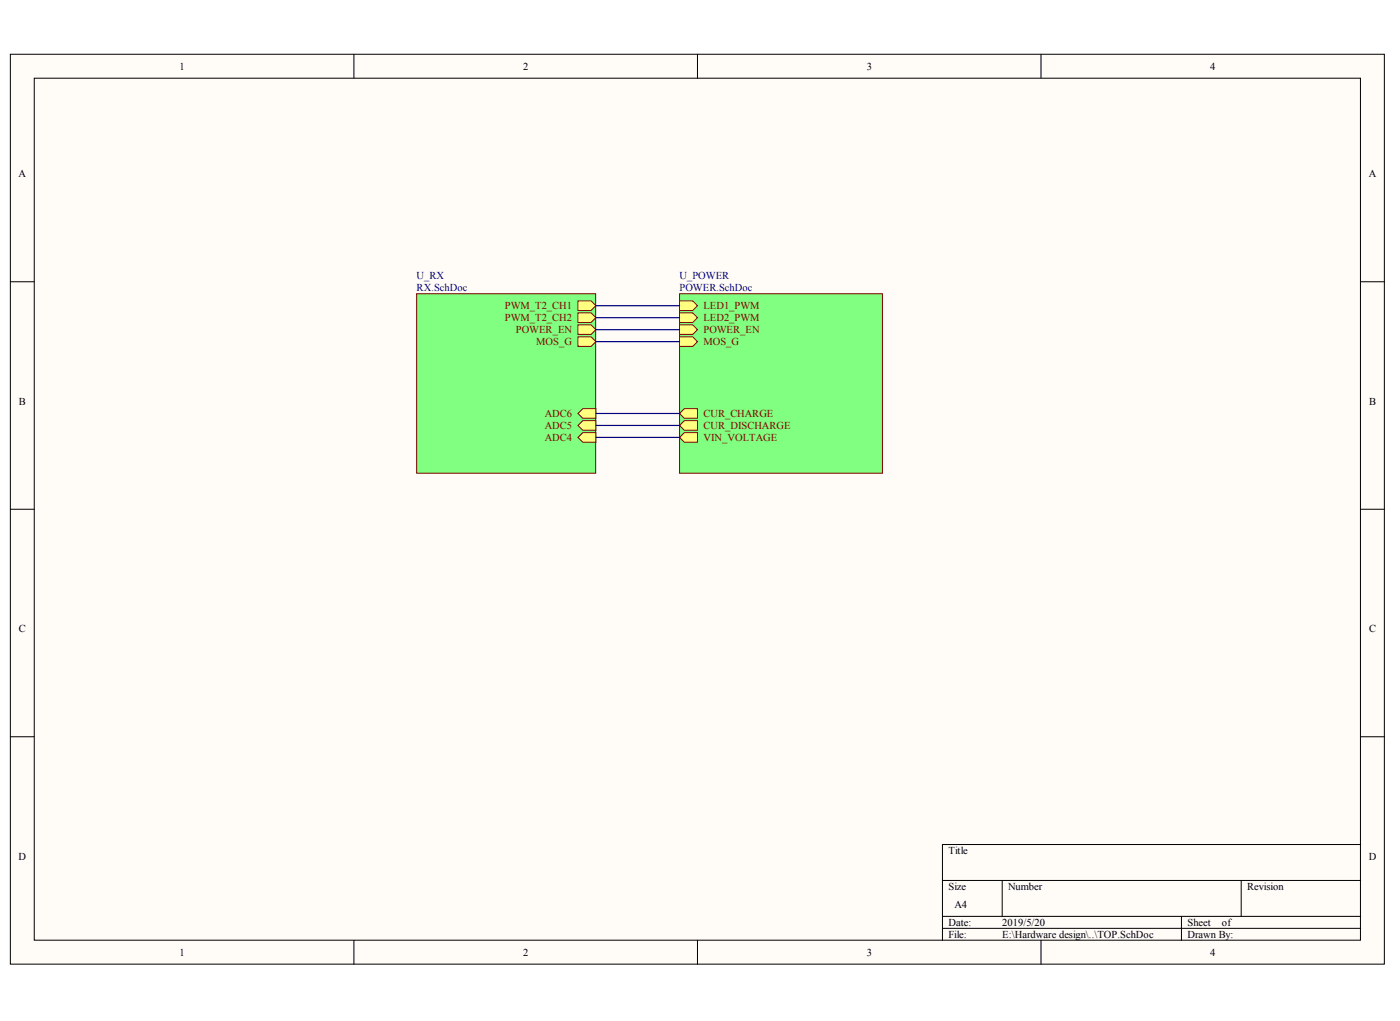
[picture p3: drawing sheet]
<svg xmlns="http://www.w3.org/2000/svg" width="280mm" height="204mm" viewBox="0 0 280 204" stroke-linecap="round" stroke-linejoin="round" font-family="sans-serif">
<g fill="#fffcf8" stroke="#000" stroke-width=".2">
<path d="M2.1 10.8h274.5v181.8h-274.5z"/>
<path d="M6.8 15.6h265.1v172.2h-265.1z"/>
</g>
<g fill="none" stroke="#000" stroke-width=".2">
<path d="M70.7 10.8v4.8M139.4 10.8v4.8M208 10.8v4.8M2.1 56.3h4.7M271.9 56.3h4.8M2.1 101.7h4.7M271.9 101.7h4.8M2.1 147.1h4.7M271.9 147.1h4.8M188.3 175.8h83.6M200.3 175.8v7.2M248 175.8v7.2"/>
<path d="M271.9 168.7h-83.6v19.1M70.7 187.8v4.8M139.4 187.8v4.8M188.3 183h83.6M188.3 185.4h83.6M208 187.8v4.8M236.1 183v4.8"/>
</g>
<path d="M135.8 58.7h40.5v35.8h-40.5z" fill="#80ff80" stroke="#800000" stroke-width=".2"/>
<g fill="#ffff80" stroke="#800000" stroke-width=".2">
<path d="M136.7 81.6h2.7v1.9h-2.7l-.9-.9z" fill-rule="evenodd"/>
<path d="M136.7 84h2.7v1.9h-2.7l-.9-.9z" fill-rule="evenodd"/>
<path d="M135.8 64.9h2.6l1 .9-1 1h-2.6z" fill-rule="evenodd"/>
<path d="M135.8 67.3h2.6l1 .9-1 1h-2.6z" fill-rule="evenodd"/>
<path d="M135.8 60.1h2.6l1 1-1 .9h-2.6z" fill-rule="evenodd"/>
<path d="M135.8 62.5h2.6l1 .9-1 1h-2.6z" fill-rule="evenodd"/>
<path d="M136.7 86.4h2.7v1.9h-2.7l-.9-.9z" fill-rule="evenodd"/>
</g>
<path d="M83.3 58.7h35.7v35.8h-35.7z" fill="#80ff80" stroke="#800000" stroke-width=".2"/>
<g fill="#ffff80" stroke="#800000" stroke-width=".2">
<path d="M115.5 60.1h2.6l1 1-1 .9h-2.6z" fill-rule="evenodd"/>
<path d="M115.5 62.5h2.6l1 .9-1 1h-2.6z" fill-rule="evenodd"/>
<path d="M116.4 86.4h2.7v1.9h-2.7l-.9-.9z" fill-rule="evenodd"/>
<path d="M116.4 84h2.7v1.9h-2.7l-.9-.9z" fill-rule="evenodd"/>
<path d="M116.4 81.6h2.7v1.9h-2.7l-.9-.9z" fill-rule="evenodd"/>
<path d="M115.5 64.9h2.6l1 .9-1 1h-2.6z" fill-rule="evenodd"/>
<path d="M115.5 67.3h2.6l1 .9-1 1h-2.6z" fill-rule="evenodd"/>
</g>
<path d="M119.1 61.1h16.7M119.1 63.4h16.7M119.1 65.8h16.7M119.1 68.2h16.7M119.1 87.4h16.7M119.1 85h16.7M119.1 82.6h16.7" fill="none" stroke="#000080" stroke-width=".24"/>
<g font-size="2.1">
<text x="35.9" y="13.9">1</text>
<text x="104.5" y="13.9">2</text>
<text x="173.2" y="13.9">3</text>
<text x="241.8" y="13.9">4</text>
<text x="3.7" y="35.4">A</text>
<text x="273.5" y="35.4">A</text>
<text x="3.8" y="80.9">B</text>
<text x="273.6" y="80.9">B</text>
<text x="3.8" y="126.3">C</text>
<text x="273.6" y="126.3">C</text>
<text x="3.7" y="171.7">D</text>
<text x="189.5" y="170.5">Title</text>
<text x="273.5" y="171.7">D</text>
<text x="189.5" y="177.7">Size</text>
<text x="201.5" y="177.7">Number</text>
<text x="249.2" y="177.7">Revision</text>
<text x="189.5" y="184.9">Date:</text>
<text x="190.7" y="181.3">A4</text>
<text x="200.3" y="184.9">2019/5/20</text>
<text x="237.3" y="184.9">Sheet</text>
<text x="244.2" y="184.9">of</text>
<text x="35.9" y="190.9">1</text>
<text x="104.5" y="190.9">2</text>
<text x="173.2" y="190.9">3</text>
<text x="189.5" y="187.3">File:</text>
<text x="200.3" y="187.3">E:\Hardware design\..\TOP.SchDoc</text>
<text x="237.3" y="187.3">Drawn By:</text>
<text x="241.8" y="190.9">4</text>
</g>
<g font-size="2.1" fill="#000080">
<text x="83.3" y="55.7">U_RX</text>
<text x="83.3" y="58.1">RX.SchDoc</text>
<text x="135.8" y="55.7">U_POWER</text>
<text x="135.8" y="58.1">POWER.SchDoc</text>
</g>
<g font-size="2.1" fill="#800000">
<text x="100.9" y="61.7">PWM_T2_CH1</text>
<text x="100.9" y="64.1">PWM_T2_CH2</text>
<text x="140.6" y="61.7">LED1_PWM</text>
<text x="140.6" y="64.1">LED2_PWM</text>
<text x="103.1" y="66.5">POWER_EN</text>
<text x="107.2" y="68.9">MOS_G</text>
<text x="140.6" y="66.5">POWER_EN</text>
<text x="140.6" y="68.9">MOS_G</text>
<text x="108.9" y="83.2">ADC6</text>
<text x="140.6" y="83.2">CUR_CHARGE</text>
<text x="108.9" y="88">ADC4</text>
<text x="108.9" y="85.6">ADC5</text>
<text x="140.6" y="85.6">CUR_DISCHARGE</text>
<text x="140.6" y="88">VIN_VOLTAGE</text>
</g>
</svg>
